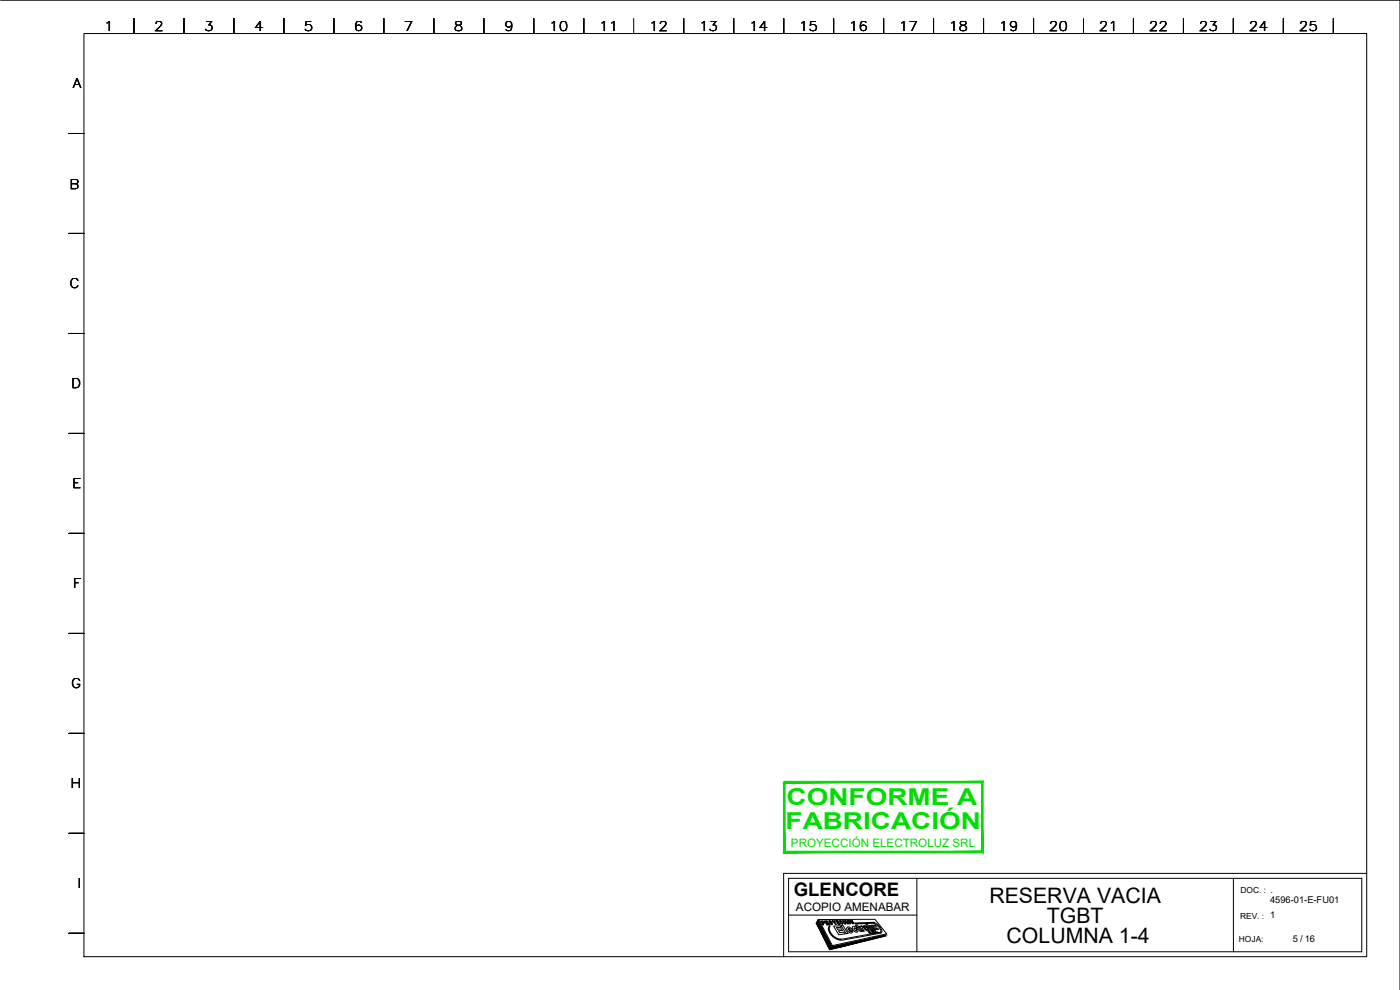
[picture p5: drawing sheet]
<svg xmlns="http://www.w3.org/2000/svg" width="420mm" height="297mm" viewBox="0 0 420 297" stroke-linecap="round" stroke-linejoin="round" font-family="sans-serif">
<g fill="none" stroke="#000" stroke-width=".3">
<path d="M.2 .1h420v296.9M25.2 10.1h385v276.9h-385zM40.2 5.6v4.5M55.2 5.6v4.5M70.2 5.6v4.5M85.2 5.6v4.5M100.2 5.6v4.5M115.2 5.6v4.5M130.2 5.6v4.5M145.2 5.6v4.5M160.2 5.6v4.5M175.2 5.6v4.5"/>
<path d="M190.2 5.6v4.5M205.2 5.6v4.5M220.2 5.6v4.5M235.2 5.6v4.5M250.2 5.6v4.5M265.2 5.6v4.5M280.2 5.6v4.5M295.2 5.6v4.5M310.2 5.6v4.5M325.2 5.6v4.5M340.2 5.6v4.5M355.2 5.6v4.5"/>
<path d="M370.2 5.6v4.5M385.2 5.6v4.5M400.2 5.6v4.5M20.7 40.1h4.5M20.7 70h4.5M20.7 100.1h4.5M20.7 130.1h4.5M20.7 160h4.5M20.7 190.1h4.5M20.7 220.1h4.5M20.7 250h4.5M236.7 263.5h172v22.1h-172z"/>
<path d="M236.7 274.6h38.5M245.5 276l4 7.9-.6 .9-3.9-7.8zM245.7 275.9l16.9-.1 3.5 4.4-16.3 3.5zM246.3 276.3h.6a.4 .4 0 0 1 .4 .3 .4 .4 0 0 1-.1 .4h-.3l.3 .5h-.3zM246.6 276.5h.3l.2 .3h-.3zM248 276.4l.2 .3M248 276.4h-.2l.2 .4 .2-.2M248.3 277h.1M248.3 277h-.2l.3 .5h-.3l-.7-1.2 .9 .1 .7 1.1h-.3l-.3-.4M248.8 276.2l.8 .4 .2 .8-.8-.3zM249 276.4l.5 .4 .1 .5-.4-.4zM249.7 276.3l.7 .3-.1-.4h.3l.4 1.2h-.3z"/>
<path d="M250.2 277.9l1.9-.1 .3 .4-1.3 .1 .3 .5 1.1-.1 .3 .5-1.1 .1 .3 .5 1.3-.1 .3 .5-1.9 .3zM250.8 276.2h.7l.1 .2h-.4l.6 .4-.3 .1 .2 .2h.4l.1 .3h-.7zM252.4 277.7h.6l1.5 2.4h-.5zM252.6 276.5l-.4-.4a.67 .67 0 0 0 0 .8 .67 .67 0 0 0 .8 .2l-.1-.2-.3 .2-.4-.7 .4 .1M253.6 276.2h.3l.6 1h-.2zM253.6 276.9v.2l-.5-.7h.4l-.4-.3a.67 .67 0 0 0 0 .8 .67 .67 0 0 0 .8 .2l-.3-.2M253.8 276.9h.1M254.2 278.3a1.17 1.17 0 0 1 1.6 .8l-1 .1 .5 .4 .6-.3-.1 .5a1.29 1.29 0 0 1-1.6-1.5zM254.4 276.1l.6 .4 .2 .7-.7-.3zM254.5 276.3l.6 .7zM254.6 278.6l.3-.1 .3 .3-.6 .1zM255.1 276.2l.8 .5-.4-.5h.2l.7 .9-.8-.5 .4 .5-.2 .1z"/>
<path d="M256.7 278.6l-.3-.2a.68 .68 0 0 0 .7 .9l-.1-.4M257.2 278.5l-.6-.5-.6-.1a1.08 1.08 0 0 0 .2 1.3 1.08 1.08 0 0 0 1.3 .2l-.1-.6M257.2 278.6h-.4M257.4 278.9h-.4M258 279.2l.6 .3M258.4 278.1l-.5-.2 1.1 1.5h.4l-.6-.9 .2-.2M258.4 278h.1M258.4 278l.2-.2 .4 .5M258.5 279.2l-.8-.9 .2-.1-.2-.3-.5-.4-.4 .1 .3 .4h-.2l1.1 1.3M258.5 279.2l.3 .3h-.2M259 278.3h.1M259.2 277.8a1.22 1.22 0 0 1 1.4 1.4 1.22 1.22 0 0 1-1.4-1.4z"/>
<path d="M259.4 278.1h.5l.4 .4a.3 .3 0 0 1 0 .5 .3 .3 0 0 1-.5-.3zM259.9 277.3l.3-.1 1.4 1.9-.3 .1zM260.5 279.3h.4l.1 .2h-.3l.5 .2 .2 .5-.4-.1-.1-.2h.3l-.4-.1zM260.8 277.7h.3l.9 1-.6-1 .3-.1 1 1.4-.4-.2-.1 .2h-.3zM260.8 279.3h.1M261.5 280l.2 .1zM261.8 279.2l.1 .1M261.8 279.3h-.2l.3 .3v-.3M261.9 277.6h.8l.3 1 .4-.1 .2 .3-.7 .1-.3-1h-.5zM262.1 279.7l.5 .3-.5-.4a.39 .39 0 0 0-.2-.4 .39 .39 0 0 0-.4 0l.6 .9 .2-.1-.2-.3M262.2 277.1a2.96 2.96 0 0 1 2.1 2.6M262.2 277l-5.6 .2-.1-.2 5.6-.3a3.6 3.6 0 0 1 2.6 3l-.2 .1"/>
<path d="M262.3 279.1l1.1 .7-.4 .1zM262.5 279.8l.3 .1zM263.3 279.7l.2 .1zM264.3 279.6l-12 2.2M264.5 279.8l-11.4 2.2a3.9 3.9 0 0 1-4.4-3.9l.2-.4 .3 .1a2.8 2.8 0 0 0 1.6 3.5l1.5 .5M275.2 263.5v22.1M370.2 263.5v22.1M410.2 262.1h-175v24.9M20.7 280h4.5M249.8 284.1l16.1-3.5-.4 .3-16.2 4zM252.3 281.8h.1"/>
</g>
<g fill="#000" stroke="#000" stroke-width=".3">
<path d="M245.5 276l.5 1h-1zM248.6 284.1h.8l-.5 .7zM249.8 284.1l-.5 .7zM249.8 284.1h2.8l-3.2 .7zM264.3 280.9l1.6-.3-.4 .3z"/>
<path d="M245 277l4.5 6.9-3.5-6.9zM245 277l4.5 6.9h-1z"/>
<path d="M248.5 283.9h1zM248.5 283.9l.9 .2z"/>
<path d="M252.6 284.1l12.9-3.2h-1.2zM249.8 284.1l14.5-3.2-11.7 3.2z"/>
</g>
<path d="M235.4 234.4v.5l59.6-.5zM235.4 234.9l59.6-.5-.4 .5zM295 234.4l-.4 .5 .4 21zM294.6 234.9l.4 21-.4-.5zM235.1 255.9h59.9l-.4-.5zM235.1 255.9l.5-.5h59zM235.1 234.7v21.2l.5-.5zM235.1 234.7h.5v20.7z" fill="#0d0" stroke="#0d0" stroke-width=".3"/>
<g font-size="7" fill="#0d0">
<text x="236.1" y="241.6">CONFORME A</text>
<text x="235.8" y="248.6">FABRICACIÓN</text>
</g>
<g font-size="6.4">
<text x="296.9" y="270.9">RESERVA VACIA</text>
<text x="314.2" y="276.9">TGBT</text>
<text x="302.1" y="282.9">COLUMNA 1-4</text>
</g>
<text font-size="5.6" x="238.2" y="268.7">GLENCORE</text>
<g font-size="4">
<text x="31.2" y="9.3">1</text>
<text x="46.2" y="9.3">2</text>
<text x="61.2" y="9.3">3</text>
<text x="76.2" y="9.3">4</text>
<text x="91.2" y="9.3">5</text>
<text x="106.2" y="9.3">6</text>
<text x="121.2" y="9.3">7</text>
<text x="136.2" y="9.3">8</text>
<text x="151.2" y="9.3">9</text>
<text x="164.8" y="9.3">10</text>
<text x="179.8" y="9.3">11</text>
<text x="194.8" y="9.3">12</text>
<text x="209.8" y="9.3">13</text>
<text x="224.8" y="9.3">14</text>
<text x="239.8" y="9.3">15</text>
<text x="254.8" y="9.3">16</text>
<text x="269.8" y="9.3">17</text>
<text x="284.8" y="9.3">18</text>
<text x="299.8" y="9.3">19</text>
<text x="314.8" y="9.3">20</text>
<text x="329.8" y="9.3">21</text>
<text x="344.8" y="9.3">22</text>
<text x="359.8" y="9.3">23</text>
<text x="374.8" y="9.3">24</text>
<text x="389.8" y="9.3">25</text>
<text x="21.8" y="26.6">A</text>
<text x="20.8" y="56.6">B</text>
<text x="20.8" y="86.6">C</text>
<text x="21.4" y="116.6">D</text>
<text x="21.7" y="146.6">E</text>
<text x="21.8" y="176.6">F</text>
<text x="21.4" y="206.6">G</text>
<text x="21.1" y="236.5">H</text>
<text x="23.2" y="266.6">I</text>
</g>
<text font-size="3.5" fill="#0d0" x="237.4" y="254.1">PROYECCIÓN ELECTROLUZ SRL</text>
<text font-size="3.5" x="238.9" y="273.4">ACOPIO AMENABAR</text>
<g font-size="2.8">
<text x="381.2" y="271">4596-01-E-FU01</text>
<text x="388" y="282.7">5 / 16</text>
</g>
<g font-size="2.5">
<text x="372.3" y="268.1">DOC. : .</text>
<text x="372.2" y="275.6">REV. : 1</text>
<text x="371.8" y="282.6">HOJA:</text>
</g>
</svg>
